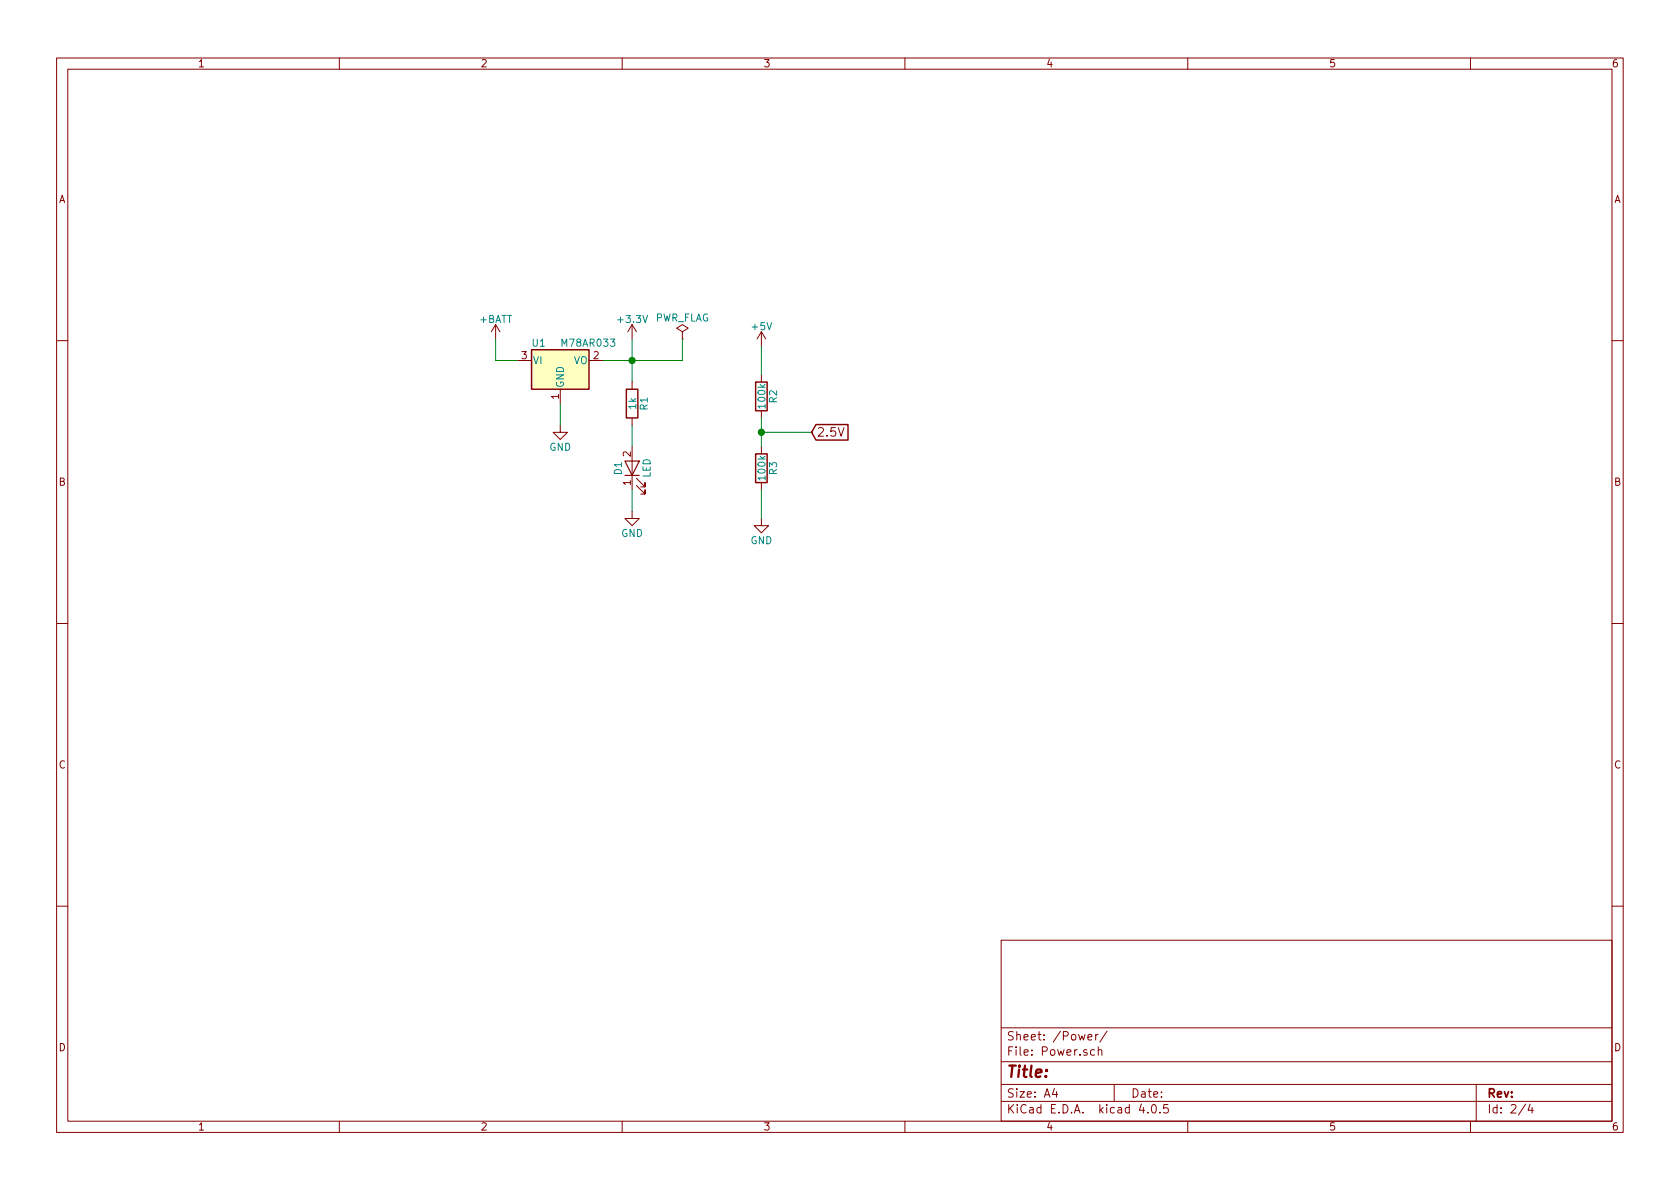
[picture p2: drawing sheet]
<svg xmlns="http://www.w3.org/2000/svg" width="297mm" height="210mm" viewBox="0 0 297 210" stroke-linecap="round" stroke-linejoin="round" font-family="sans-serif">
<g fill="none" stroke="#840000" stroke-width=".18">
<path d="M10 10.3h277v189.9h-277zM12 12.2h273v186.1h-273zM60 10.3v1.9M110 10.3v1.9M160 10.3v1.9M210 10.3v1.9M260 10.3v1.9M87.6 57.4l-.7 1.3M87.6 57.4v2.5M87.6 57.4l.8 1.3M111.8 57.4l-.8 1.3M111.8 57.4v2.5"/>
<path d="M111.8 57.4l.7 1.3M120.6 59.9h.1M120.6 58.7l1.1-.7-1.1-.6-1 .6 1 .7v1.2M134.6 58.7l-.7 1.2M134.6 58.7v2.5M134.6 58.7l.8 1.2M10 60.2h2M91.4 63.7h2.6M99.1 75.2v1.2h1.2l-1.2 1.3-1.3-1.3h1.3M99.1 68.8v2.6M104.1 63.7h2.6M111.8 67.6v1.2"/>
<path d="M111.8 73.9v1.3M111.8 79v7.6M134.6 66.3v1.3M134.6 72.6v1.3M134.6 79v1.3M285 60.2h2M111.8 90.4v1.3h1.2l-1.2 1.3-1.3-1.3h1.3M112.5 85.8l1.5 1.6v-.8v.8h-.7M112.5 84.6l1.5 1.5v-.8v.8h-.7M134.6 91.7v1.3h1.3l-1.3 1.2-1.3-1.2h1.3M134.6 85.3v1.3M10 110.3h2"/>
<path d="M285 110.3h2M10 160.2h2M177 166.3h108v32h-108zM285 160.2h2M60 198.3v1.9M110 198.3v1.9M160 198.3v1.9M177 194.8h108M177 191.8h108M177 187.8h108M177 181.8h108M186.4 192.5l-.3 1h.9"/>
<path d="M186.8 193v1M192.4 183.4l.7-.1-.1-.3-.4-.1-.2 .2v.7h.6M193.5 185.7l-.4-.1-.3 .3 .1 .6 .2 .1 .4-.1M193.7 182.9v1M194.2 182.9l-.5 .3M194.2 185.7l.2-.1 .4 .1v.9M194.2 185.1v1.5M195.7 182.3l-1.2 2M197 191.8v3M201.8 195.2l-.4 1.1h1M202.9 196.7v.1M203.8 195.4l.1-.1a.81 .81 0 0 1 .6 .6 .81 .81 0 0 1-.3 .8l-.1 .1a.8 .8 0 0 1-.6-.6 .8 .8 0 0 1 .3-.8z"/>
<path d="M205.1 196.7v.1M206.5 195.3h-.7l-.1 .7 .2-.1 .5 .1 .2 .2-.1 .5-.2 .1-.6-.1M210 198.3v1.9M260 198.3v1.9M261 191.8v6.5M269.7 195.2l-1.2 2M270.5 195.2l-.3 1.1h.9M270.9 195.8v1"/>
</g>
<path d="M94 61.8h10.1v7h-10.1z" fill="#ffffc2" stroke="#ffffc2" stroke-width=".18"/>
<path d="M94 61.8h10.1v7h-10.1zM110.7 68.8h2.1v5.1h-2.1zM133.6 67.6h2v5h-2zM144.3 75.1h5.6v2.7h-5.6l-.8-1.4zM133.6 80.3h2v5h-2z" fill="none" stroke="#840000" stroke-width=".25"/>
<path d="M87.6 59.9v3.8h3.8M111.8 59.9v7.7M120.6 59.9v3.8h-13.9M99.1 71.4v3.8M111.8 75.2v3.8M134.6 61.2v5.1M134.6 73.9v5.1M134.6 76.4h8.9M111.8 86.6v3.8M134.6 86.6v5.1" fill="none" stroke="#008400" stroke-width=".18"/>
<g fill="#008400" stroke="#008400" stroke-width=".25">
<circle cx="134.6" cy="76.4" r=".51"/>
<circle cx="111.8" cy="63.7" r=".51"/>
</g>
<path d="M110.5 81.5h2.5l-1.2 2.6zM110.5 84.1h2.5" fill="none" stroke="#840000" stroke-width=".2"/>
<text font-size="2.8" fill="#840000" x="178" y="190.5">Title:</text>
<g font-size="2.1" fill="#840000">
<text x="144.4" y="77.2">2.5V</text>
<text x="178" y="184">Sheet: /Power/</text>
<text x="178" y="186.7">File: Power.sch</text>
<text x="178" y="196.9">KiCad E.D.A. kicad 4.0.5</text>
<text x="178" y="194.1">Size: A4</text>
<text x="200" y="194.1">Date:</text>
<text x="263" y="194.1">Rev:</text>
<text x="263" y="196.9">Id: 2/4</text>
</g>
<g font-size="1.8" fill="#840000">
<text x="35" y="11.9">1</text>
<text x="85" y="11.9">2</text>
<text x="135" y="11.9">3</text>
<text x="185" y="11.9">4</text>
<text x="235" y="11.9">5</text>
<text x="285" y="11.9">6</text>
<text x="10.4" y="35.9">A</text>
<text x="285.4" y="35.9">A</text>
<text x="92.2" y="63.5">3</text>
<text x="104.9" y="63.5">2</text>
<text x="98.8" y="70.6" transform="rotate(-90 98.8 70.6)">1</text>
<text x="111.5" y="80.7" transform="rotate(-90 111.5 80.7)">2</text>
<text x="10.4" y="85.9">B</text>
<text x="111.5" y="85.8" transform="rotate(-90 111.5 85.8)">1</text>
<text x="285.4" y="85.9">B</text>
<text x="10.4" y="135.9">C</text>
<text x="285.4" y="135.9">C</text>
<text x="10.4" y="185.9">D</text>
<text x="285.4" y="185.9">D</text>
<text x="35" y="199.9">1</text>
<text x="85" y="199.9">2</text>
<text x="135" y="199.9">3</text>
<text x="185" y="199.9">4</text>
<text x="235" y="199.9">5</text>
<text x="285" y="199.9">6</text>
</g>
<g font-size="1.8" fill="#008484">
<text x="84.8" y="57.1">+BATT</text>
<text x="109.4" y="57.1">+3.3V</text>
<text x="115.7" y="56.8">PWR_FLAG</text>
<text x="133" y="58.4">+5V</text>
<text x="94.1" y="61.3">U1</text>
<text x="94.2" y="64.4">VI</text>
<text x="99.5" y="61.3">M78AR033</text>
<text x="101.3" y="64.4">VO</text>
<text x="99.7" y="68.6" transform="rotate(-90 99.7 68.6)">GND</text>
<text x="137.4" y="71.2" transform="rotate(-90 137.4 71.2)">R2</text>
<text x="112.5" y="72.3" transform="rotate(-90 112.5 72.3)">1k</text>
<text x="114.5" y="72.5" transform="rotate(-90 114.5 72.5)">R1</text>
<text x="135.3" y="72.1" transform="rotate(-90 135.3 72.1)">100k</text>
<text x="97.1" y="79.7">GND</text>
<text x="109.9" y="83.9" transform="rotate(-90 109.9 83.9)">D1</text>
<text x="137.4" y="83.9" transform="rotate(-90 137.4 83.9)">R3</text>
<text x="115" y="84.5" transform="rotate(-90 115 84.5)">LED</text>
<text x="135.3" y="84.8" transform="rotate(-90 135.3 84.8)">100k</text>
<text x="109.8" y="94.9">GND</text>
<text x="132.7" y="96.2">GND</text>
</g>
</svg>
